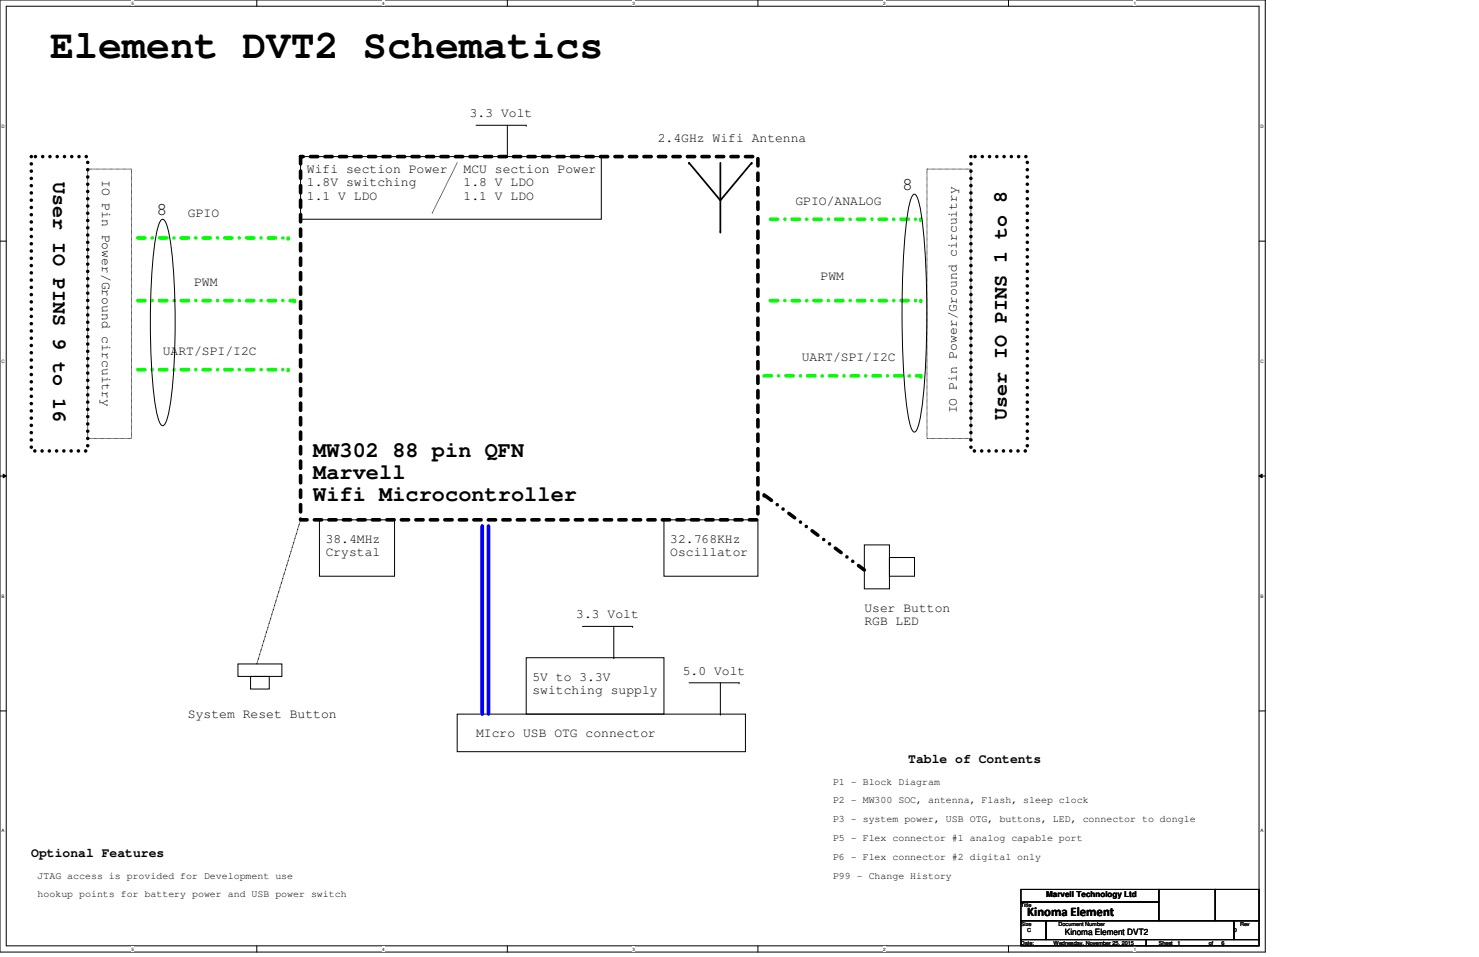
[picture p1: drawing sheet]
<svg xmlns="http://www.w3.org/2000/svg" width="432mm" height="279mm" viewBox="0 0 432 279" stroke-linecap="round" stroke-linejoin="round" font-family="sans-serif">
<path d="M0 0h369.4v278h-369.4zM1.8 1.8h365.8v274.3h-365.8z" fill="none" stroke="#000" stroke-width=".29"/>
<g fill="#fff">
<path d="M38.4 .2h.7v1.5h-.7z"/>
<path d="M38.4 276.4h.7v1.4h-.7z"/>
</g>
<path d="M75 0v1.8M75 276.1v1.9" fill="none" stroke="#000" stroke-width=".29"/>
<g fill="#fff">
<path d="M111.5 .2h.8v1.5h-.8z"/>
<path d="M111.5 276.4h.8v1.4h-.8z"/>
</g>
<path d="M148.1 0v1.8M148.1 276.1v1.9" fill="none" stroke="#000" stroke-width=".29"/>
<g fill="#fff">
<path d="M184.7 .2h.7v1.5h-.7z"/>
<path d="M184.7 276.4h.7v1.4h-.7z"/>
</g>
<path d="M221.3 0v1.8M221.3 276.1v1.9" fill="none" stroke="#000" stroke-width=".29"/>
<g fill="#fff">
<path d="M257.9 .2h.7v1.5h-.7z"/>
<path d="M257.9 276.4h.7v1.4h-.7z"/>
</g>
<path d="M294.4 0v1.8M294.4 276.1v1.9" fill="none" stroke="#000" stroke-width=".29"/>
<g fill="#fff">
<path d="M331 .2h.7v1.5h-.7z"/>
<path d="M331 276.4h.7v1.4h-.7z"/>
<path d="M.5 36.1h.9v1.5h-.9z"/>
<path d="M368 36.1h1v1.5h-1z"/>
<path d="M.5 104.7h.9v1.5h-.9z"/>
<path d="M368 104.7h1v1.5h-1z"/>
</g>
<path d="M0 70.4h1.8M367.6 70.4h1.8" fill="none" stroke="#000" stroke-width=".29"/>
<g fill="#fff">
<path d="M.5 173.3h.8v1.5h-.8z"/>
<path d="M368 173.3h.9v1.5h-.9z"/>
</g>
<path d="M0 139h1.8M.9 138.4l.9 .6-.9 .5zM367.6 139l.9-.6v1.1zM367.6 139h1.8" fill="none" stroke="#000" stroke-width=".29"/>
<path d="M.9 138.4l.9 .6-.9 .5zM367.6 139l.9-.6v1.1z" fill="#000"/>
<g fill="#fff">
<path d="M.5 241.9h.8v1.4h-.8z"/>
<path d="M368 241.9h.9v1.4h-.9z"/>
</g>
<path d="M93.3 151.8h21.9v16.4h-21.9zM193.8 151.8h27.5v16.4h-27.5zM153.6 192h40.2v16.5h-40.2zM0 207.6h1.8M133.5 208.5h84.1v11h-84.1zM367.6 207.6h1.8" fill="none" stroke="#000" stroke-width=".29"/>
<path d="M87.8 45.7h133.5v106.1h-133.5z" fill="none" stroke="#000" stroke-width="1.1" stroke-dasharray="2.1 2.1"/>
<path d="M9.1 45.7h16.5v86h-16.5zM283.5 45.7h16.4v86h-16.4z" fill="none" stroke="#000" stroke-width="1.1" stroke-dasharray="0 2.1"/>
<path d="M201.2 47.5l9.1 11 9.2-11M210.3 47.5v20.1" fill="none" stroke="#000" stroke-width=".51"/>
<g fill="#000">
<circle cx="201.2" cy="47.5" r=".25"/>
<circle cx="219.5" cy="47.5" r=".25"/>
<circle cx="210.3" cy="67.6" r=".25"/>
</g>
<path d="M140.8 153.6v54.9" fill="none" stroke="#00f" stroke-width="1.1"/>
<circle cx="140.8" cy="153.6" r=".53" fill="#00f"/>
<path d="M252.3 159.1h7.4v12.8h-7.4zM259.7 162.8h7.3v5.4h-7.3zM69.5 193.8h12.8v3.7h-12.8zM73.2 197.5h5.4v3.7h-5.4zM170.1 182.9h14.6M179.2 192h.1M179.2 182.9v9.1M184.7 182.9h.1" fill="none" stroke="#000" stroke-width=".29"/>
<path d="M142.6 153.6v54.9" fill="none" stroke="#00f" stroke-width="1.1"/>
<circle cx="142.6" cy="153.6" r=".53" fill="#00f"/>
<path d="M40.2 69.5h43.9" fill="none" stroke="#0f0" stroke-width="1.1" stroke-dasharray="2.1 2.1 0 2.1"/>
<circle cx="84.1" cy="69.5" r=".53" fill="#0f0" stroke-dasharray="2.1 2.1 0 2.1"/>
<path d="M40.2 87.8h45.7" fill="none" stroke="#0f0" stroke-width="1.1" stroke-dasharray="2.1 2.1 0 2.1"/>
<circle cx="85.9" cy="87.8" r=".53" fill="#0f0" stroke-dasharray="2.1 2.1 0 2.1"/>
<path d="M40.2 107.9h43.9" fill="none" stroke="#0f0" stroke-width="1.1" stroke-dasharray="2.1 2.1 0 2.1"/>
<circle cx="84.1" cy="107.9" r=".53" fill="#0f0" stroke-dasharray="2.1 2.1 0 2.1"/>
<path d="M224.9 64h43.9" fill="none" stroke="#0f0" stroke-width="1.1" stroke-dasharray="2.1 2.1 0 2.1"/>
<circle cx="268.8" cy="64" r=".53" fill="#0f0" stroke-dasharray="2.1 2.1 0 2.1"/>
<path d="M224.9 87.8h43.9" fill="none" stroke="#0f0" stroke-width="1.1" stroke-dasharray="2.1 2.1 0 2.1"/>
<circle cx="268.8" cy="87.8" r=".53" fill="#0f0" stroke-dasharray="2.1 2.1 0 2.1"/>
<path d="M223.1 109.7h45.7" fill="none" stroke="#0f0" stroke-width="1.1" stroke-dasharray="2.1 2.1 0 2.1"/>
<circle cx="268.8" cy="109.7" r=".53" fill="#0f0" stroke-dasharray="2.1 2.1 0 2.1"/>
<g fill="none" stroke="#000" stroke-width=".29">
<path d="M139 36.6h14.6M148.1 36.6v9.1M153.6 36.6h.1M87.8 45.7h87.8v18.3h-87.8zM148.1 45.7h.1M266.6 56.8l.4-.1a2.38 2.38 0 0 1 1.2 1.9 144.4 144.4 0 0 1 2.4 29.8l-.1 8.9a137.8 137.8 0 0 1-2.3 26.9 2.38 2.38 0 0 1-1.2 2 2.37 2.37 0 0 1-1.2-2 146.3 146.3 0 0 1-2.4-29.8v-8.9a138.5 138.5 0 0 1 2.4-26.9zM47.2 64.1l.3-.1a2.3 2.3 0 0 1 1.3 1.9 121.2 121.2 0 0 1 2.3 28.2 121.4 121.4 0 0 1-2.3 28.3 2.3 2.3 0 0 1-1.3 1.9 2.29 2.29 0 0 1-1.3-1.9 122.7 122.7 0 0 1-2.3-28.3 122.5 122.5 0 0 1 2.3-28.2zM201.2 199.3h14.6M210.3 199.3v9.2M215.8 199.3h.1M210.3 208.5h.1M298.1 259.7h40.2v3.7h-40.2z"/>
<path d="M338.3 259.7h16.5v9.1h-16.5zM354.8 259.7h12.8v9.1h-12.8zM298.1 268.8h7.3v5.5h-7.3zM298.1 274.3h36.5v1.8h-36.5zM298.1 263.4h40.2v5.4h-40.2zM305.4 268.8h54.9v5.5h-54.9zM334.6 274.3h33v1.8h-33zM360.3 268.8h7.3v5.5h-7.3z"/>
</g>
<path d="M25.6 49.4h12.8v78.6h-12.8zM133.5 47.5l-7.3 14.7M270.6 49.4h12.9v78.6h-12.9zM126.2 62.2h.1" fill="none" stroke="#000" stroke-width=".29" stroke-dasharray="0 .3"/>
<path d="M87.8 151.8h.1M75 193.8l12.8-42" fill="none" stroke="#000" stroke-width=".29" stroke-dasharray=".3 .3 0 .3 0 .3"/>
<path d="M252.3 166.4l-29.2-21.9" fill="none" stroke="#000" stroke-width="1.1" stroke-dasharray="2.1 2.1 0 2.1 0 2.1"/>
<circle cx="223.1" cy="144.5" r=".53" fill="#000" stroke-dasharray="2.1 2.1 0 2.1 0 2.1"/>
<text font-size="11.7" x="14.6" y="17.1">Element DVT2 Schematics</text>
<g font-size="6.4">
<text x="91.4" y="133.3">MW302 88 pin QFN</text>
<text x="91.4" y="139.7">Marvell</text>
<text x="91.4" y="146.1">Wifi Microcontroller</text>
</g>
<g font-size="5.8">
<text x="15.5" y="53" transform="rotate(90 15.5 53)">User IO PINS 9 to 16</text>
<text x="293.9" y="122.5" transform="rotate(-90 293.9 122.5)">User IO PINS 1 to 8</text>
</g>
<g font-size="5.3">
<text x="263.4" y="55.5">8</text>
<text x="45.7" y="62.8">8</text>
</g>
<g font-size="3.8">
<text x="137.2" y="34.2">3.3 Volt</text>
<text x="192" y="41.5">2.4GHz Wifi Antenna</text>
<text x="29.8" y="52.5" transform="rotate(90 29.8 52.5)">IO Pin Power/Ground circuitry</text>
<text x="89.6" y="50.6">Wifi section Power</text>
<text x="135.3" y="50.6">MCU section Power</text>
<text x="89.6" y="54.4">1.8V switching</text>
<text x="89.6" y="58.3">1.1 V LDO</text>
<text x="135.3" y="54.4">1.8 V LDO</text>
<text x="135.3" y="58.3">1.1 V LDO</text>
<text x="232.2" y="59.8">GPIO/ANALOG</text>
<text x="54.9" y="63.4">GPIO</text>
<text x="56.7" y="83.6">PWM</text>
<text x="239.6" y="81.7">PWM</text>
<text x="47.5" y="103.7">UART/SPI/I2C</text>
<text x="234.1" y="105.5">UART/SPI/I2C</text>
<text x="279.4" y="120.7" transform="rotate(-90 279.4 120.7)">IO Pin Power/Ground circuitry</text>
<text x="95.1" y="158.5">38.4MHz</text>
<text x="195.7" y="158.5">32.768KHz</text>
<text x="95.1" y="162.3">Crystal</text>
<text x="195.7" y="162.3">Oscillator</text>
<text x="252.3" y="178.6">User Button</text>
<text x="168.2" y="180.5">3.3 Volt</text>
<text x="252.3" y="182.5">RGB LED</text>
<text x="199.3" y="196.9">5.0 Volt</text>
<text x="155.4" y="198.8">5V to 3.3V</text>
<text x="155.4" y="202.6">switching supply</text>
<text x="54.9" y="209.7">System Reset Button</text>
<text x="139" y="215.2">MIcro USB OTG connector</text>
<text x="265.2" y="222.7">Table of Contents</text>
<text x="9.1" y="250.1">Optional Features</text>
<text x="299.9" y="267.3">Kinoma Element</text>
</g>
<g font-size="2.9">
<text x="243.2" y="229.1">P1 - Block Diagram</text>
<text x="243.2" y="234.6">P2 - MW300 SOC, antenna, Flash, sleep clock</text>
<text x="243.2" y="240.1">P3 - system power, USB OTG, buttons, LED, connector to dongle</text>
<text x="243.2" y="245.5">P5 - Flex connector #1 analog capable port</text>
<text x="243.2" y="251">P6 - Flex connector #2 digital only</text>
<text x="11" y="256.5">JTAG access is provided for Development use</text>
<text x="243.2" y="256.5">P99 - Change History</text>
<text x="11" y="262">hookup points for battery power and USB power switch</text>
</g>
<text font-size="2.5" x="310.9" y="272.9">Kinoma Element DVT2</text>
<text font-size="2.4" x="305.4" y="261.9">Marvell Technology Ltd</text>
<g font-size="1.6">
<text x="298.1" y="264.8">Title</text>
<text x="298.1" y="275.8">Date:</text>
<text x="298.1" y="270.3">Size</text>
<text x="299.9" y="272.1">C</text>
<text x="307.6" y="275.8">Wednesday, November 25, 2015</text>
<text x="309.1" y="270.3">Document Number</text>
<text x="338.3" y="275.8">Sheet</text>
<text x="343.8" y="275.8">1</text>
<text x="352.9" y="275.8">of</text>
<text x="356.6" y="275.8">6</text>
<text x="360.3" y="272.1">0</text>
<text x="362.1" y="270.3">Rev</text>
</g>
<g font-size="1.3">
<text x="38.4" y="1.4">5</text>
<text x="111.5" y="1.4">4</text>
<text x="184.7" y="1.4">3</text>
<text x="257.9" y="1.4">2</text>
<text x="331" y="1.4">1</text>
<text x=".5" y="37.3">D</text>
<text x="368" y="37.3">D</text>
<text x=".5" y="105.9">C</text>
<text x="368" y="105.9">C</text>
<text x=".5" y="174.5">B</text>
<text x="368" y="174.5">B</text>
<text x=".5" y="243">A</text>
<text x="368" y="243">A</text>
<text x="38.4" y="277.5">5</text>
<text x="111.5" y="277.5">4</text>
<text x="184.7" y="277.5">3</text>
<text x="257.9" y="277.5">2</text>
<text x="331" y="277.5">1</text>
</g>
</svg>
